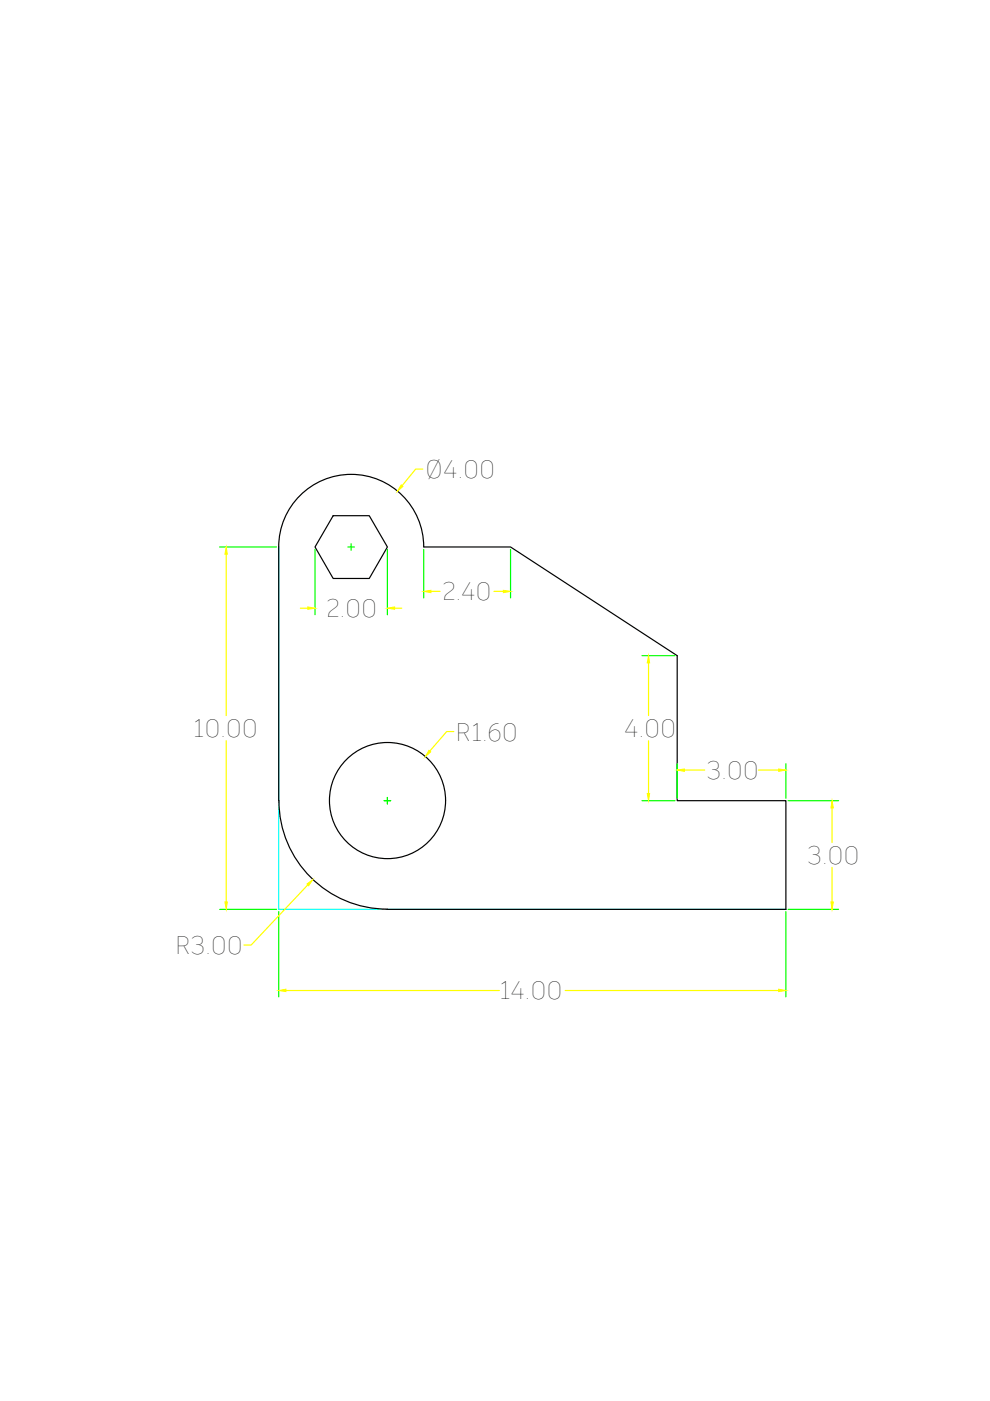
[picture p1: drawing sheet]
<svg xmlns="http://www.w3.org/2000/svg" width="210mm" height="297mm" viewBox="0 0 210 297" stroke-linecap="round" stroke-linejoin="round" font-family="sans-serif">
<!-- layer: Layer 1 -->
<path d="M59.1 116v76.8h107.5" fill="none" stroke="#0ff" stroke-width=".25"/>
<g fill="none" stroke="#000" stroke-width=".25">
<path d="M59.1 116v53.8M59.1 115.9a15.4 15.4 0 0 1 15.4-15.3 15.4 15.4 0 0 1 15.3 15.3M70.6 109.3h7.7l3.8 6.7-3.8 6.6h-7.7l-3.8-6.6zM89.8 116h18.4l35.4 23v30.8h23v23h-84.4a23 23 0 0 1-23.1-23.1"/>
<circle cx="82.2" cy="169.7" r="12.3"/>
</g>
<path d="M167.1 169.8h10.7M167.1 192.8h10.7" fill="none" stroke="#0f0" stroke-width=".25"/>
<path d="M176.4 171.3v7.3M176.4 183.9v7.3" fill="none" stroke="#ff0" stroke-width=".25"/>
<path d="M176.4 169.8l.3 1.5h-.5z" fill="#ff0"/>
<path d="M176.4 169.8l.3 1.5h-.5z" fill="none" stroke="#ff0" stroke-width=".21"/>
<path d="M176.2 191.2h.5l-.3 1.6z" fill="#ff0"/>
<path d="M176.2 191.2h.5l-.3 1.6z" fill="none" stroke="#ff0" stroke-width=".21"/>
<path d="M143.6 161.9v7.3M166.6 161.9v7.3" fill="none" stroke="#0f0" stroke-width=".25"/>
<path d="M145.1 163.3h4.3M160.8 163.3h4.3" fill="none" stroke="#ff0" stroke-width=".25"/>
<path d="M143.6 163.3l1.5-.3v.5z" fill="#ff0"/>
<path d="M143.6 163.3l1.5-.3v.5z" fill="none" stroke="#ff0" stroke-width=".21"/>
<path d="M165.1 163l1.5 .3-1.5 .2z" fill="#ff0"/>
<path d="M165.1 163l1.5 .3-1.5 .2z" fill="none" stroke="#ff0" stroke-width=".21"/>
<path d="M136.1 139h7M136.1 169.8h7" fill="none" stroke="#0f0" stroke-width=".25"/>
<path d="M137.5 140.5v11.2M137.5 157.1v11.1" fill="none" stroke="#ff0" stroke-width=".25"/>
<path d="M137.5 139l.2 1.5h-.5z" fill="#ff0"/>
<path d="M137.5 139l.2 1.5h-.5z" fill="none" stroke="#ff0" stroke-width=".21"/>
<path d="M137.2 168.2h.5l-.2 1.6z" fill="#ff0"/>
<path d="M137.2 168.2h.5l-.2 1.6z" fill="none" stroke="#ff0" stroke-width=".21"/>
<path d="M89.8 116.5v10.3M108.2 116.5v10.3" fill="none" stroke="#0f0" stroke-width=".25"/>
<path d="M91.4 125.4h1.9M104.7 125.4h2" fill="none" stroke="#ff0" stroke-width=".25"/>
<path d="M89.8 125.4l1.6-.2v.5z" fill="#ff0"/>
<path d="M89.8 125.4l1.6-.2v.5z" fill="none" stroke="#ff0" stroke-width=".21"/>
<path d="M106.7 125.2l1.5 .2-1.5 .3z" fill="#ff0"/>
<path d="M106.7 125.2l1.5 .2-1.5 .3z" fill="none" stroke="#ff0" stroke-width=".21"/>
<path d="M59.1 193.3v18.1M166.6 193.3v18.1" fill="none" stroke="#0f0" stroke-width=".25"/>
<path d="M60.6 210h45.3M119.8 210h45.3" fill="none" stroke="#ff0" stroke-width=".25"/>
<path d="M59.1 210l1.5-.3v.5z" fill="#ff0"/>
<path d="M59.1 210l1.5-.3v.5z" fill="none" stroke="#ff0" stroke-width=".21"/>
<path d="M165.1 209.7l1.5 .3-1.5 .2z" fill="#ff0"/>
<path d="M165.1 209.7l1.5 .3-1.5 .2z" fill="none" stroke="#ff0" stroke-width=".21"/>
<path d="M46.6 116h12M46.6 192.8h12" fill="none" stroke="#0f0" stroke-width=".25"/>
<path d="M48 117.5v34.2M48 157.1v34.1" fill="none" stroke="#ff0" stroke-width=".25"/>
<path d="M48 116l.2 1.5h-.5z" fill="#ff0"/>
<path d="M48 116l.2 1.5h-.5z" fill="none" stroke="#ff0" stroke-width=".21"/>
<path d="M47.7 191.2h.5l-.2 1.6z" fill="#ff0"/>
<path d="M47.7 191.2h.5l-.2 1.6z" fill="none" stroke="#ff0" stroke-width=".21"/>
<path d="M96.2 155.1h-1.5l-3.6 4.1" fill="none" stroke="#ff0" stroke-width=".25"/>
<path d="M90.9 159.1l.4 .3-1.1 1z" fill="#ff0"/>
<path d="M90.9 159.1l.4 .3-1.1 1z" fill="none" stroke="#ff0" stroke-width=".21"/>
<path d="M81.4 169.8h1.4M82.1 169.1v1.4" fill="none" stroke="#0f0" stroke-width=".25"/>
<path d="M65.3 187.6l-12 12.8h-1.6" fill="none" stroke="#ff0" stroke-width=".25"/>
<path d="M65.1 187.4l1.2-.9-.9 1.3z" fill="#ff0"/>
<path d="M65.1 187.4l1.2-.9-.9 1.3z" fill="none" stroke="#ff0" stroke-width=".21"/>
<path d="M81.4 169.8h1.4M82.1 169.1v1.4" fill="none" stroke="#0f0" stroke-width=".25"/>
<path d="M89.7 99.5h-1.6l-2.9 3.5" fill="none" stroke="#ff0" stroke-width=".25"/>
<path d="M85.1 102.8l.3 .3-1.1 1z" fill="#ff0"/>
<path d="M85.1 102.8l.3 .3-1.1 1z" fill="none" stroke="#ff0" stroke-width=".21"/>
<path d="M66.8 116.5v13.8M73.7 116h1.4M74.4 115.3v1.4M82.1 116.5v13.8" fill="none" stroke="#0f0" stroke-width=".25"/>
<path d="M63.7 129h1.6M83.7 129h1.5" fill="none" stroke="#ff0" stroke-width=".25"/>
<path d="M65.3 128.7l1.5 .3-1.5 .2z" fill="#ff0"/>
<path d="M65.3 128.7l1.5 .3-1.5 .2z" fill="none" stroke="#ff0" stroke-width=".21"/>
<path d="M82.1 129l1.6-.3v.5z" fill="#ff0"/>
<path d="M82.1 129l1.6-.3v.5z" fill="none" stroke="#ff0" stroke-width=".21"/>
<g font-size="5.4">
<text x="90.2" y="101.3">Ø4.00</text>
<text x="69.3" y="130.8">2.00</text>
<text x="93.9" y="127.3">2.40</text>
<text x="41.1" y="156.3">10.00</text>
<text x="96.5" y="157">R1.60</text>
<text x="132.4" y="156.3">4.00</text>
<text x="149.9" y="165.2">3.00</text>
<text x="171.2" y="183.2">3.00</text>
<text x="37" y="202.3">R3.00</text>
<text x="106" y="211.9">14.00</text>
</g>
</svg>
